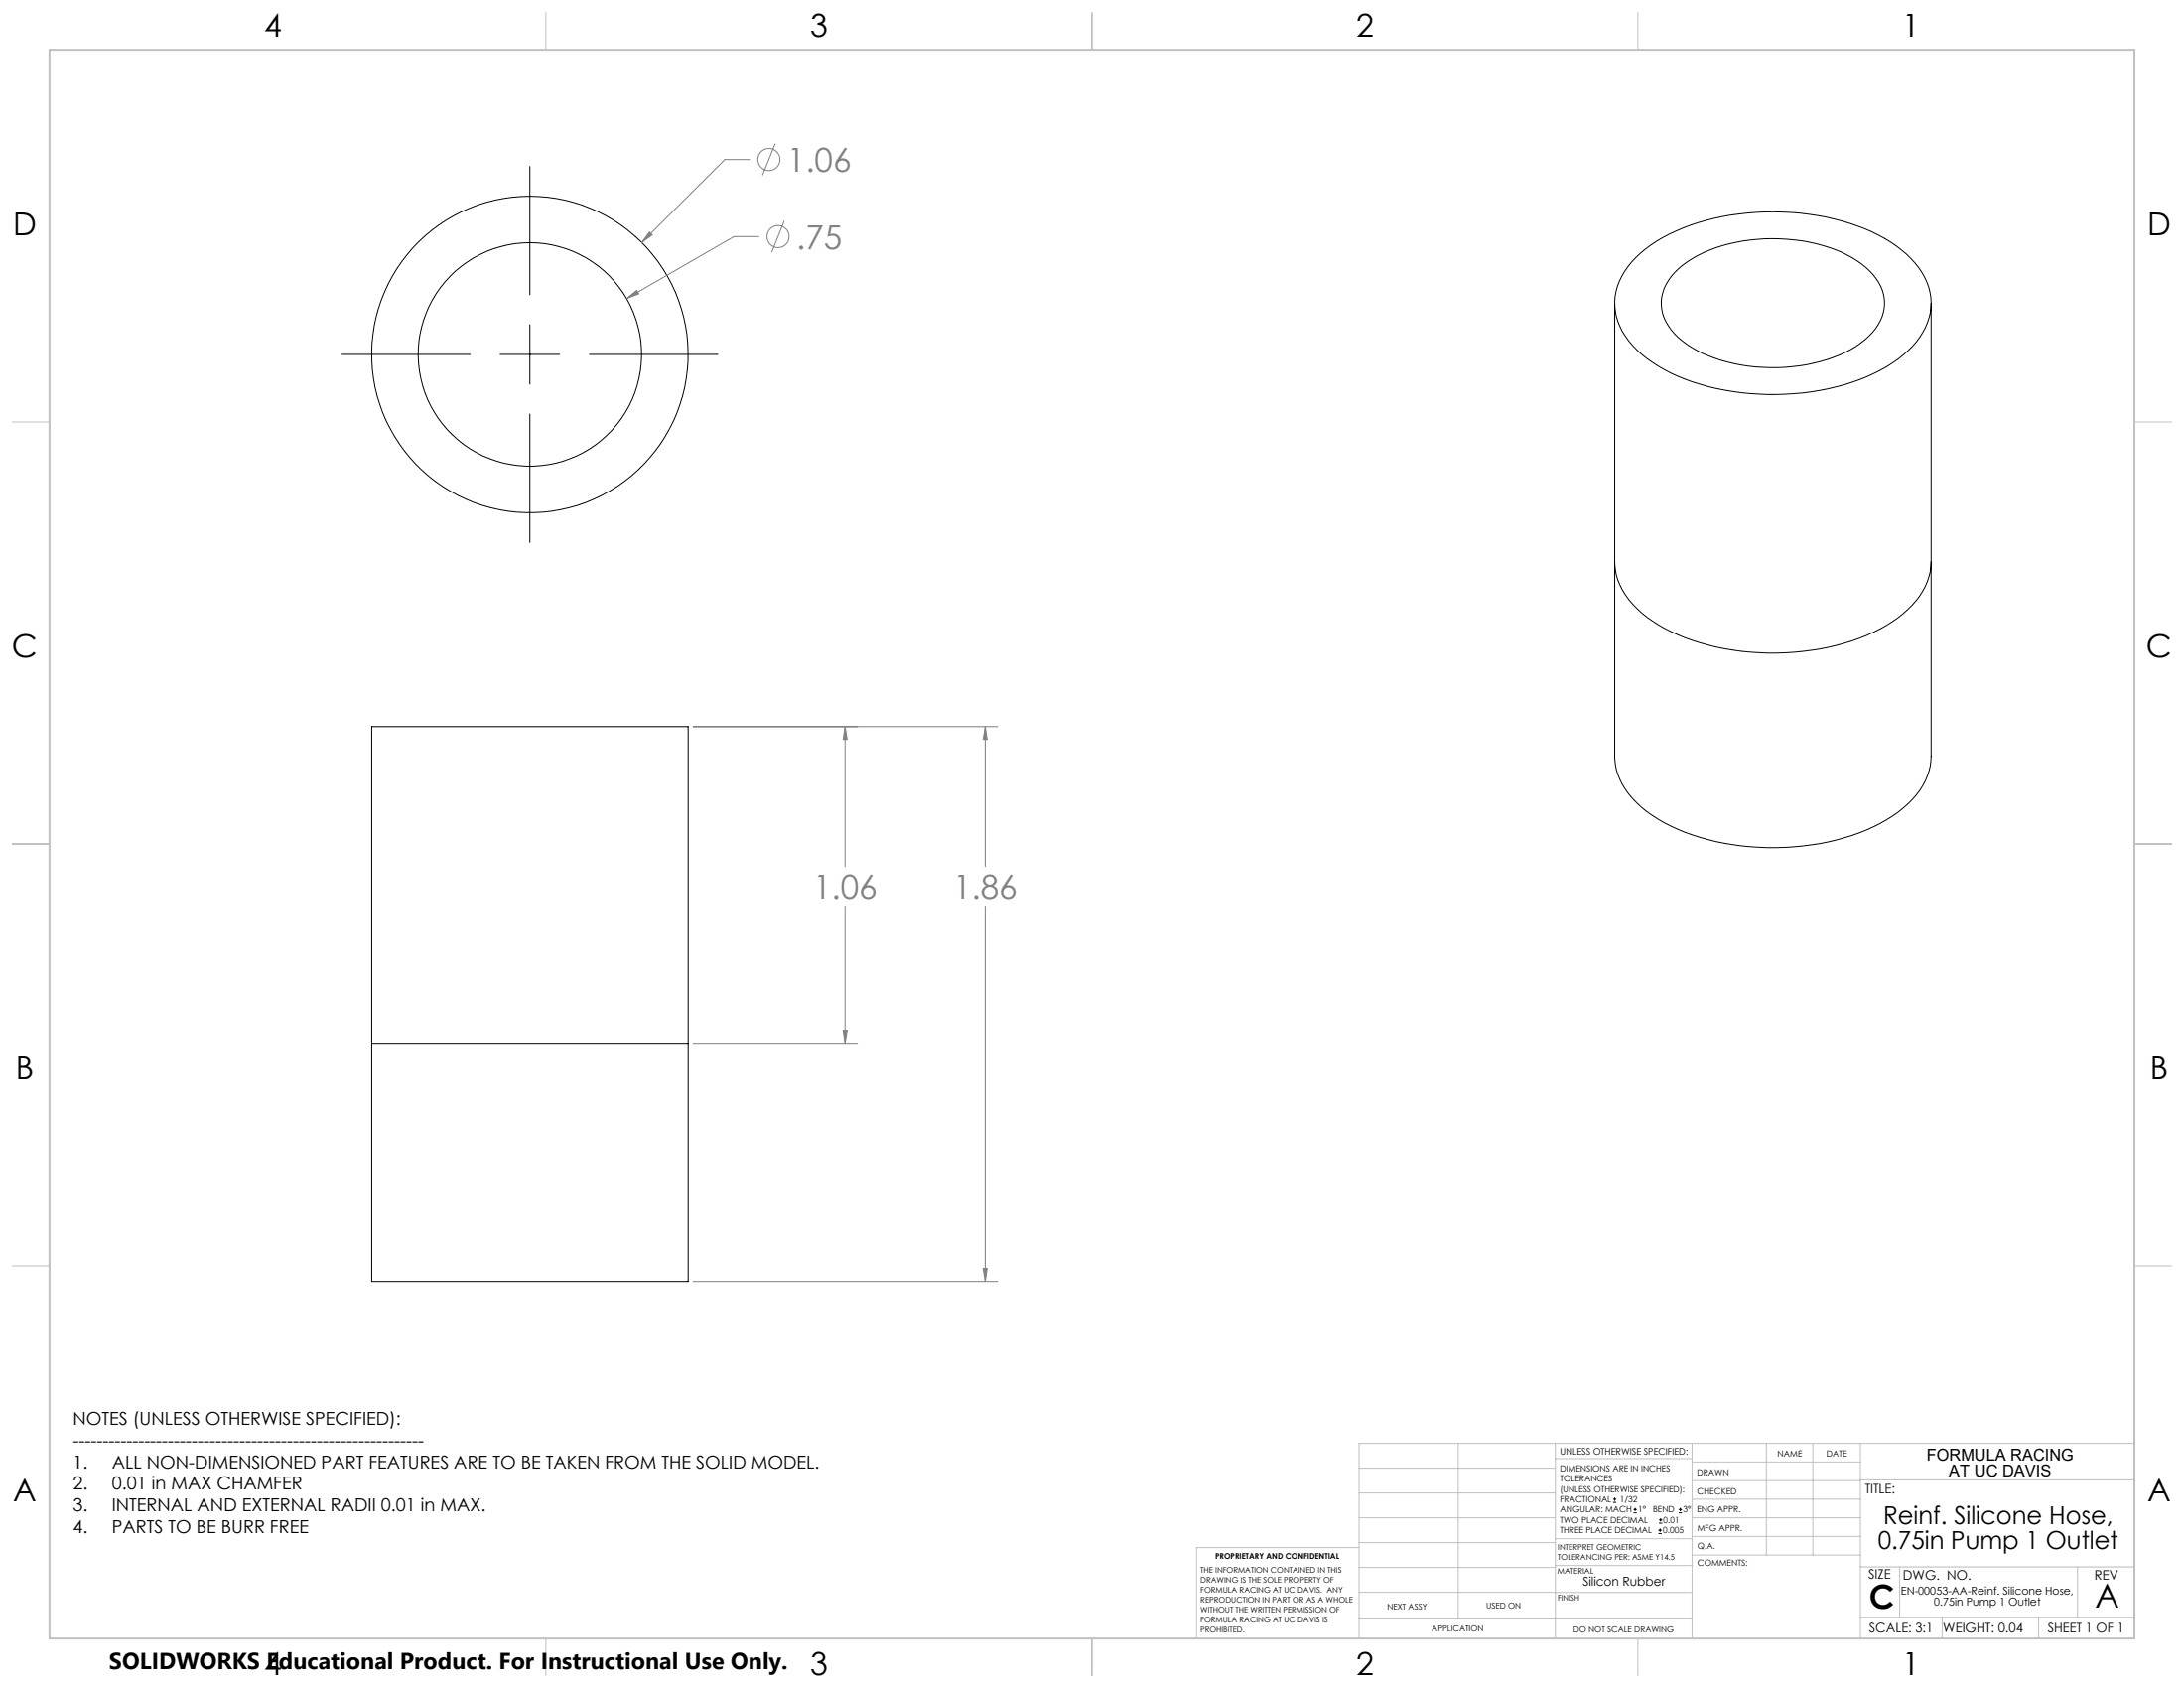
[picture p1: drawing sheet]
<svg xmlns="http://www.w3.org/2000/svg" width="559mm" height="432mm" viewBox="0 0 559 432" stroke-linecap="round" stroke-linejoin="round" font-family="sans-serif">
<g fill="none" stroke="#000" stroke-width=".25">
<path d="M135.6 42.6v32.8M413.1 77.6v115.9a17.4 17.4 0 0 0 6.9 13 48.5 48.5 0 0 0 25.5 9.9 64.4 64.4 0 0 0 33.8-4.9 27.7 27.7 0 0 0 13.3-11.8 14.9 14.9 0 0 0 1.5-6.2v-115.9M418.5 65.9a41.6 41.6 0 0 1 20-10 64.4 64.4 0 0 1 42.1 4.2 25.5 25.5 0 0 1 12.4 12.1 14.6 14.6 0 0 1-2.7 15.3 37 37 0 0 1-18.5 11 66.7 66.7 0 0 1-42.6-2.3 29.6 29.6 0 0 1-14.1-11.4 14.5 14.5 0 0 1 1.4-16.5zM428.6 69.6a31.2 31.2 0 0 1 17.3-7.9 44.1 44.1 0 0 1 27.9 4.2 15.5 15.5 0 0 1 8.2 9.6 11.1 11.1 0 0 1-3.8 10.5 32 32 0 0 1-17.8 7.6 43.3 43.3 0 0 1-27.6-4.8 14.7 14.7 0 0 1-7.6-9.7 11 11 0 0 1 3.4-9.5zM87.5 90.7h32.8M128 90.7h15.2M135.6 83v15.3M150.8 90.7h32.9M135.6 105.9v32.9M413.1 143.7a17.4 17.4 0 0 0 6.9 13 48.5 48.5 0 0 0 25.5 9.9 64.4 64.4 0 0 0 33.8-4.9 27.7 27.7 0 0 0 13.3-11.7 14.9 14.9 0 0 0 1.5-6.3M95.1 185.9h81v141.9h-81zM95.1 266.9h81"/>
<path d="M412.7 384.3h.9M412.7 383.5h.9M413.1 383.1v.8M418 387h.8M418 386.2h.8M418.4 385.7v.9M424.3 392.3h.9M424.3 391.4h.9M424.5 389.6h.8M424.5 388.8h.8M424.7 391v.9M424.9 388.4v.8"/>
<path d="M429.5 387h.9M429.5 386.2h.9M429.9 385.7v.9"/>
<circle cx="135.6" cy="90.7" r="40.5"/>
<circle cx="135.6" cy="90.7" r="28.6"/>
</g>
<g fill="none" stroke="#808080" stroke-width=".25">
<path d="M198.3 36.8l-3.2 8M166.2 59.4l.7 .7-2.7 2zM191.8 40.8h-6.3l-21.3 21.3M200.7 56.5l-3.3 8.1M160.3 76.4l2.6-2.1 .5 .9zM194.1 60.5h-6.3l-27.5 15.9M177.3 185.9h77.9M216.2 185.9l.5 3.3h-1zM216.2 185.9v35.8M252.1 185.9l.5 3.3h-1.1zM252.1 185.9v35.8M216.2 231.8v35.1"/>
<path d="M252.1 231.8v96M177.3 266.9h42.1M215.7 263.6h1l-.5 3.3zM177.3 327.8h77.9M251.5 324.5h1.1l-.5 3.3z"/>
<circle cx="196.7" cy="40.8" r="2.83"/>
<circle cx="199.1" cy="60.5" r="2.83"/>
</g>
<g fill="none" stroke="#c0c0c0" stroke-width=".25">
<path d="M139.7 3.2v9.5M279.4 3.2v9.5M419.1 3.2v9.5M3.1 107.9h9.6M546.1 107.9h9.5M3.1 215.9h9.6M546.1 215.9h9.5M3.1 323.8h9.6M546.1 323.8h9.5M347.7 375.6h50.3M373.1 369.2v44.9M398 369.2v49.9"/>
<path d="M398 373.1h34.9M432.9 369.2v49.9M432.9 378.7h43.1M432.9 374h43.1M451.9 369.2v28.6M463.8 369.2v28.6M476 369.2v49.9M476 378.6h70.1M546.1 369.2h-198.4v49.9M347.7 394.6h50.3M347.7 388.3h50.3M347.7 381.9h50.3"/>
<path d="M347.7 395.9h-41.6v23.2M398 393.6h35M432.9 383.5h43.1M432.9 388.3h43.1M432.9 393h43.1M433 397.8h43M139.7 419.1v9.6M279.4 419.1v9.6M347.7 414.1h85.2M347.7 401h50.3M347.7 407.3h50.3M398 407.4h34.9"/>
<path d="M398 400.5h35M419.1 419.1v9.6M476 413.7h70.1M476 400.8h70.1M486.1 400.8v12.9M496.9 413.7v5.4M521.6 413.7v5.4M531.6 400.8v12.9"/>
</g>
<path d="M12.7 12.7h533.4v406.4h-533.4z" fill="none" stroke="#c0c0c0" stroke-width=".5"/>
<path d="M160.3 76.4l3.1-1.2-.5-.9zM166.2 59.4l-2 2.7 2.7-2zM215.7 263.6h1l-.5 3.3zM216.2 185.9l.5 3.3h-1zM251.5 324.5h1.1l-.5 3.3zM252.1 185.9l.5 3.3h-1.1z" fill="#808080"/>
<g font-size="8.5" fill="#808080">
<text x="201.4" y="44">1.06</text>
<text x="203.7" y="63.7">.75</text>
<text x="208" y="229.9">1.06</text>
<text x="243.9" y="229.9">1.86</text>
</g>
<g font-size="8.5">
<text x="478.3" y="411.4">C</text>
<text x="536.1" y="411.3">A</text>
</g>
<g font-size="8.1">
<text x="67.6" y="9.3">4</text>
<text x="207.3" y="9.3">3</text>
<text x="347" y="9.3">2</text>
<text x="486.7" y="9.3">1</text>
<text x="3.3" y="60.1">D</text>
<text x="549.4" y="60.1">D</text>
<text x="3" y="168">C</text>
<text x="549.1" y="168">C</text>
<text x="4" y="276">B</text>
<text x="550.1" y="276">B</text>
<text x="3.3" y="383.9">A</text>
<text x="549.4" y="383.9">A</text>
<text x="67.6" y="428.4">4</text>
<text x="207.3" y="428.4">3</text>
<text x="347" y="428.4">2</text>
<text x="486.7" y="428.4">1</text>
</g>
<g font-size="6.3">
<text x="481.9" y="389.9">Reinf. Silicone Hose,</text>
<text x="480.5" y="396.2">0.75in Pump 1 Outlet</text>
</g>
<text font-size="5.9" x="27.9" y="427">SOLIDWORKS Educational Product. For Instructional Use Only.</text>
<g font-size="4.6">
<text x="18.6" y="364.4">NOTES (UNLESS OTHERWISE SPECIFIED):</text>
<text x="18.6" y="370">-----------------------------------------------------------</text>
<text x="18.6" y="375.5">1.</text>
<text x="28.7" y="375.5">ALL NON-DIMENSIONED PART FEATURES ARE TO BE TAKEN FROM THE SOLID MODEL.</text>
<text x="18.6" y="381.1">2.</text>
<text x="28.7" y="381.1">0.01 in MAX CHAMFER</text>
<text x="18.6" y="386.7">3.</text>
<text x="28.7" y="386.7">INTERNAL AND EXTERNAL RADII 0.01 in MAX.</text>
<text x="18.6" y="392.3">4.</text>
<text x="28.7" y="392.3">PARTS TO BE BURR FREE</text>
</g>
<g font-size="4.2">
<text x="493" y="373.5">FORMULA RACING</text>
<text x="498.7" y="377.8">AT UC DAVIS</text>
</g>
<g font-size="3.4">
<text x="477.2" y="381.9">TITLE:</text>
<text x="478.1" y="404">SIZE</text>
<text x="486.9" y="404">DWG. NO.</text>
<text x="535.9" y="404.1">REV</text>
<text x="478.2" y="417.6">SCALE: 3:1</text>
<text x="497.1" y="417.7">WEIGHT: 0.04</text>
<text x="523.9" y="417.6">SHEET 1 OF 1</text>
</g>
<text font-size="3.2" x="405" y="405.7">Silicon Rubber</text>
<g font-size="2.8">
<text x="486.4" y="407.9">EN-00053-AA-Reinf. Silicone Hose,</text>
<text x="494.8" y="410.7">0.75in Pump 1 Outlet</text>
</g>
<text font-size="2.4" x="399.2" y="372.1">UNLESS OTHERWISE SPECIFIED:</text>
<g font-size="2.2">
<text x="399.2" y="376.4">DIMENSIONS ARE IN INCHES</text>
<text x="434.2" y="377.3">DRAWN</text>
<text x="454.8" y="372.5">NAME</text>
<text x="467.3" y="372.6">DATE</text>
<text x="399.2" y="379">TOLERANCES</text>
<text x="399.2" y="381.7">(UNLESS OTHERWISE SPECIFIED):</text>
<text x="434.3" y="382.2">CHECKED</text>
<text x="399.2" y="389.6">TWO PLACE DECIMAL</text>
<text x="399.2" y="384.3">FRACTIONAL</text>
<text x="399.2" y="387">ANGULAR: MACH</text>
<text x="414.5" y="384.3">1/32</text>
<text x="419.1" y="387">1°</text>
<text x="422.9" y="387">BEND</text>
<text x="425.6" y="389.6">0.01</text>
<text x="430.6" y="387">3°</text>
<text x="434.2" y="386.9">ENG APPR.</text>
<text x="399.2" y="392.3">THREE PLACE DECIMAL</text>
<text x="425.5" y="392.3">0.005</text>
<text x="434.3" y="391.6">MFG APPR.</text>
<text x="434.3" y="396.3">Q.A.</text>
<text x="434.3" y="400.5">COMMENTS:</text>
</g>
<g font-size="2.1">
<text x="354.9" y="411.6">NEXT ASSY</text>
<text x="380.3" y="411.6">USED ON</text>
<text x="366.3" y="417.4">APPLICATION</text>
<text x="402.5" y="417.5">DO NOT SCALE DRAWING</text>
</g>
<g font-size="2">
<text x="310.9" y="398.8">PROPRIETARY AND CONFIDENTIAL</text>
<text x="398.6" y="396.5">INTERPRET GEOMETRIC</text>
<text x="398.6" y="399">TOLERANCING PER: ASME Y14.5</text>
<text x="307.2" y="402.4">THE INFORMATION CONTAINED IN THIS</text>
<text x="307.2" y="404.9">DRAWING IS THE SOLE PROPERTY OF</text>
<text x="307.2" y="407.5">FORMULA RACING AT UC DAVIS. ANY</text>
<text x="398.5" y="402.6">MATERIAL</text>
<text x="307.2" y="410">REPRODUCTION IN PART OR AS A WHOLE</text>
<text x="307.2" y="412.5">WITHOUT THE WRITTEN PERMISSION OF</text>
<text x="398.5" y="409.4">FINISH</text>
<text x="307.2" y="415">FORMULA RACING AT UC DAVIS IS</text>
<text x="307.2" y="417.6">PROHIBITED.</text>
</g>
</svg>
